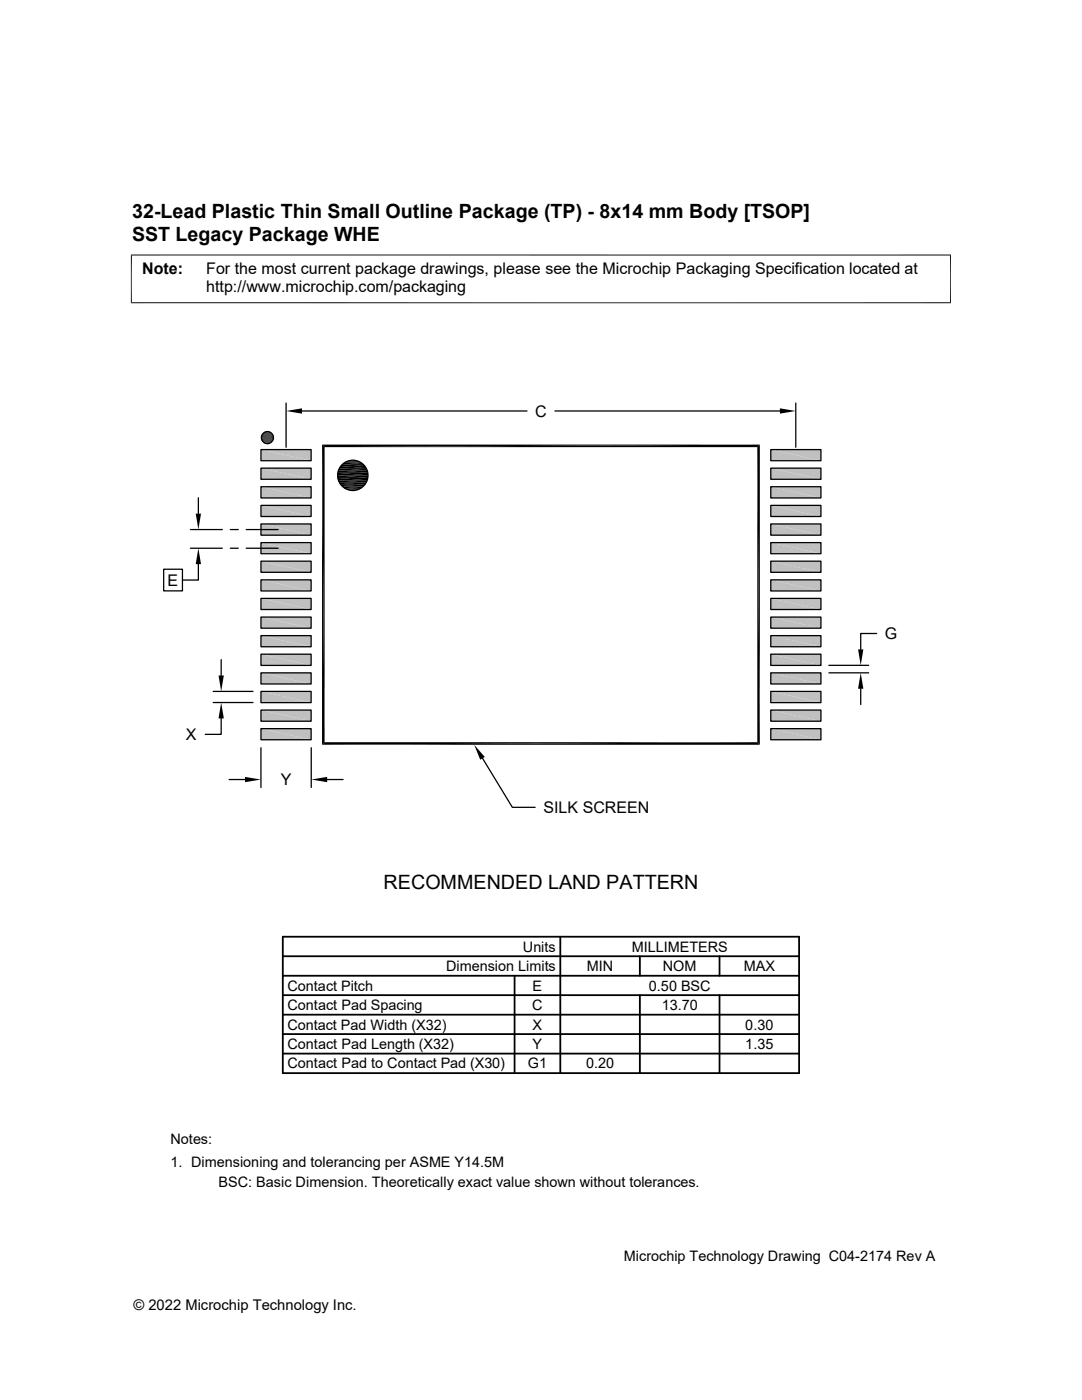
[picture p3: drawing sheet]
<svg xmlns="http://www.w3.org/2000/svg" width="216mm" height="279mm" viewBox="0 0 216 279" stroke-linecap="round" stroke-linejoin="round" font-family="sans-serif">
<g fill="#c0c0c0">
<path d="M153.8 89.7l10 2.2h-10z"/>
<path d="M153.8 89.7h10v2.2z"/>
<path d="M52.1 89.7l10 2.2h-10z"/>
<path d="M52.1 89.7h10v2.2z"/>
<path d="M153.8 93.4l10 2.3h-10z"/>
<path d="M153.8 93.4h10v2.3z"/>
<path d="M52.1 93.4l10 2.3h-10z"/>
<path d="M52.1 93.4h10v2.3z"/>
<path d="M153.8 97.1l10 2.3h-10z"/>
<path d="M153.8 97.1h10v2.3z"/>
<path d="M52.1 97.1l10 2.3h-10z"/>
<path d="M52.1 97.1h10v2.3z"/>
<path d="M153.8 100.9l10 2.2h-10z"/>
<path d="M153.8 100.9h10v2.2z"/>
<path d="M52.1 100.9l10 2.2h-10z"/>
<path d="M52.1 100.9h10v2.2z"/>
<path d="M153.8 104.6l10 2.2h-10z"/>
<path d="M153.8 104.6h10v2.2z"/>
<path d="M52.1 104.6l10 2.2h-10z"/>
<path d="M52.1 104.6h10v2.2z"/>
<path d="M153.8 108.3l10 2.2h-10z"/>
<path d="M153.8 108.3h10v2.2z"/>
<path d="M52.1 108.3l10 2.2h-10z"/>
<path d="M52.1 108.3h10v2.2z"/>
<path d="M153.8 112l10 2.2h-10z"/>
<path d="M153.8 112h10v2.2z"/>
<path d="M52.1 112l10 2.2h-10z"/>
<path d="M52.1 112h10v2.2z"/>
<path d="M153.8 115.7l10 2.2h-10z"/>
<path d="M153.8 115.7h10v2.2z"/>
<path d="M52.1 115.7l10 2.2h-10z"/>
<path d="M52.1 115.7h10v2.2z"/>
<path d="M153.8 119.4l10 2.2h-10z"/>
<path d="M153.8 119.4h10v2.2z"/>
<path d="M52.1 119.4l10 2.2h-10z"/>
<path d="M52.1 119.4h10v2.2z"/>
<path d="M153.8 123.1l10 2.3h-10z"/>
<path d="M153.8 123.1h10v2.3z"/>
<path d="M52.1 123.1l10 2.3h-10z"/>
<path d="M52.1 123.1h10v2.3z"/>
<path d="M153.8 126.9l10 2.2h-10z"/>
<path d="M153.8 126.9h10v2.2z"/>
<path d="M52.1 126.9l10 2.2h-10z"/>
<path d="M52.1 126.9h10v2.2z"/>
<path d="M153.8 130.6l10 2.2h-10z"/>
<path d="M153.8 130.6h10v2.2z"/>
<path d="M52.1 130.6l10 2.2h-10z"/>
<path d="M52.1 130.6h10v2.2z"/>
<path d="M153.8 134.3l10 2.2h-10z"/>
<path d="M153.8 134.3h10v2.2z"/>
<path d="M52.1 134.3l10 2.2h-10z"/>
<path d="M52.1 134.3h10v2.2z"/>
<path d="M153.8 138l10 2.2h-10z"/>
<path d="M153.8 138h10v2.2z"/>
<path d="M52.1 138l10 2.2h-10z"/>
<path d="M52.1 138h10v2.2z"/>
<path d="M153.8 141.7l10 2.2h-10z"/>
<path d="M153.8 141.7h10v2.2z"/>
<path d="M52.1 141.7l10 2.2h-10z"/>
<path d="M52.1 141.7h10v2.2z"/>
<path d="M153.8 145.4l10 2.2h-10z"/>
<path d="M153.8 145.4h10v2.2z"/>
<path d="M52.1 145.4l10 2.2h-10z"/>
<path d="M52.1 145.4h10v2.2z"/>
</g>
<g fill="none" stroke="#000" stroke-width=".25">
<path d="M39.6 99.3v3.2M52.1 97.1h10v2.3h-10zM52.1 93.4h10v2.3h-10zM52.1 89.7h10v2.2h-10zM57.1 80.4v8.9M60.3 82h44.9M68.7 92.2h3.4M110.7 82h44.9M153.8 97.1h10v2.3h-10zM153.8 93.4h10v2.3h-10zM153.8 89.7h10v2.2h-10zM158.8 80.4v8.9"/>
<path d="M32.7 113.6h3.7v4.3h-3.7zM38 105.7h6.4M38 109.4h6.4M39.6 112.6v3.2h-3.2M46 105.7h1.5M46 109.4h1.5M49.1 105.7h6.4M49.1 109.4h6.4M52.1 119.4h10v2.2h-10zM52.1 115.7h10v2.2h-10zM52.1 112h10v2.2h-10zM52.1 108.3h10v2.2h-10z"/>
<path d="M52.1 104.6h10v2.2h-10zM52.1 100.9h10v2.2h-10zM153.8 119.4h10v2.2h-10zM153.8 115.7h10v2.2h-10zM153.8 112h10v2.2h-10zM153.8 108.3h10v2.2h-10zM153.8 104.6h10v2.2h-10zM153.8 100.9h10v2.2h-10zM42.5 138h8M44.1 131.6v3.2M52.1 138h10v2.2h-10zM52.1 134.3h10v2.2h-10z"/>
<path d="M52.1 130.6h10v2.2h-10zM52.1 126.9h10v2.2h-10zM52.1 123.1h10v2.3h-10zM153.8 138h10v2.2h-10zM153.8 134.3h10v2.2h-10zM153.8 130.6h10v2.2h-10zM153.8 126.9h10v2.2h-10zM153.8 123.1h10v2.3h-10zM165.4 134.3h7.9M165.4 132.8h7.9M171.7 137.5v3.1M174.9 126.4h-3.2v3.2"/>
<path d="M42.5 140.2h8M44.1 143.4v3.2h-3.1M45.7 155.6h3.2M52.1 145.4h10v2.2h-10zM52.1 141.7h10v2.2h-10zM52.1 149.2v8M62.1 149.2v8M65.3 155.6h3.2M96.3 151.3l5.9 9.8h4.6M153.8 145.4h10v2.2h-10zM153.8 141.7h10v2.2h-10z"/>
<circle cx="53.4" cy="87.3" r="1.21"/>
<circle cx="70.4" cy="94.9" r="3"/>
</g>
<g fill="none" stroke="#000" stroke-width=".36">
<path d="M68 96.9h4.8M56.4 190.8h103M56.4 186.9h103v27.3h-103zM56.4 194.7h103M56.4 198.6h103M102.7 194.7v19.5M111.8 186.9v27.3M127.7 190.8v3.9M127.7 198.6v15.6M143.6 190.8v3.9M143.6 198.6v15.6M56.4 202.5h103"/>
<path d="M56.4 206.4h103M56.4 210.3h103"/>
</g>
<g fill="none" stroke="#000" stroke-width=".2">
<path d="M26.1 50.9h163.7M26.2 50.8v9.7M189.7 50.8v9.7M26.1 60.4h163.7M52.1 87.2h2.5M52.1 87.3h2.5M52.1 87.4h2.5M52.1 87.5h2.5M52.2 87.1h2.3M52.2 87.6h2.3M52.2 87.7h2.3M52.2 86.9h2.3"/>
<path d="M52.2 86.8h2.3M52.2 87.9h2.3M52.3 88h2.1M52.3 86.7h2.1M52.3 86.6h2.1M52.3 88.1h2.1M69.2 92h2.4M69.2 97.7h2.4"/>
</g>
<g fill="#000">
<path d="M52.3 88l2 .1zM52.4 86.6l2 .1zM52.4 88.1l1.8 .1zM52.4 88.1h1.9zM52.5 86.5l1.8 .1h-1.9zM52.5 86.5l1.8 .1zM52.5 88.2l1.6 .1zM52.5 88.2h1.7zM52.6 86.4l1.6 .1h-1.7zM52.6 86.4l1.6 .1zM52.6 88.3h1.5zM52.6 86.4h1.5z"/>
<path d="M52.7 86.4h1.4zM52.7 88.3l1.3 .1zM52.7 88.3h1.4zM52.7 86.3l1.4 .1zM52.7 88.4l1.2 .1zM52.7 88.4h1.3zM52.7 86.3h1.3zM52.9 86.2l1.1 .1zM52.9 88.5h.8zM52.9 88.5h1zM52.9 86.2h1zM53 86.2h.9z"/>
<path d="M53 88.5h.6zM53 88.5h.7zM53 86.2h.7zM53.1 86.2h.6zM53.1 88.5l.4 .1zM53.1 88.5h.5zM53.1 86.2h.5zM53.2 86.1l.4 .1zM53.2 88.6h.3zM53.2 86.1h.3zM57.1 82l3.2-.5v1.1zM64.3 88.7l.5 59.4-.5 .5z"/>
<path d="M64.3 88.7l.5 .5v58.9zM67.4 94.9l6 .5h-6zM67.4 94.9h6v.5zM67.4 94.4l6 .5h-6zM67.4 94.4h6v.5zM67.4 95.4l5.9 .5h-5.8zM67.4 95.4h6l-.1 .5zM67.5 93.9l5.9 .5h-6zM67.5 93.9h5.8l.1 .5zM67.5 95.9l5.6 .4h-5.4zM67.5 95.9h5.8l-.2 .4zM69.2 97.7l1.9 .1h-1.5z"/>
<path d="M69.6 91.9h1.5l.5 .2zM69.6 97.8l1.1 .1zM69.6 97.8h1.5zM69.6 91.9h1.5zM70.1 91.8l1 .1zM64.8 89.2l86.8-.5-.5 .5zM64.3 88.7h87.3l-86.8 .5zM155.6 81.5l3.2 .5-3.2 .6zM39.1 102.5h1l-.5 3.2zM39.6 109.4l.5 3.2h-1zM43.6 134.8h1.1l-.6 3.2zM171.7 134.3l.6 3.2h-1.1z"/>
<path d="M171.2 129.6h1.1l-.6 3.2zM44.1 140.2l.6 3.2h-1.1zM48.9 155l3.2 .6-3.2 .5zM64.3 148.6l86.8-.5 .5 .5zM64.3 148.6l.5-.5h86.3zM62.1 155.6l3.2-.6v1.1zM94.6 148.6l2.1 2.5-.9 .5zM151.1 89.2l.5 59.4-.5-.5zM151.6 88.7v59.9l-.5-59.4z"/>
</g>
<path d="M68.3 92.5h4.2" fill="none" stroke="#000" stroke-width=".3"/>
<path d="M68 92.8h4.8" fill="none" stroke="#000" stroke-width=".38"/>
<path d="M67.7 93.2h5.4M67.7 96.5h5.4" fill="none" stroke="#000" stroke-width=".42"/>
<path d="M67.5 93.7h5.8" fill="none" stroke="#000" stroke-width=".44"/>
<path d="M68.3 97.3h4.2" fill="none" stroke="#000" stroke-width=".32"/>
<path d="M68.7 97.5h3.4" fill="none" stroke="#000" stroke-width=".23"/>
<g font-size="3.9">
<text x="26.4" y="43.5">32-Lead Plastic Thin Small Outline Package (TP) - 8x14 mm Body [TSOP]</text>
<text x="26.4" y="48.1">SST Legacy Package WHE</text>
<text x="76.5" y="177.5">RECOMMENDED LAND PATTERN</text>
</g>
<g font-size="3.2">
<text x="28.4" y="54.7">Note:</text>
<text x="41.1" y="58.3">http://www.microchip.com/packaging</text>
<text x="41.1" y="54.7">For the most current package drawings, please see the Microchip Packaging Specification located at</text>
<text x="106.8" y="83.1">C</text>
<text x="33.4" y="116.9">E</text>
<text x="176.5" y="127.6">G</text>
<text x="37.1" y="147.7">X</text>
<text x="56" y="156.7">Y</text>
<text x="108.4" y="162.2">SILK SCREEN</text>
</g>
<g font-size="2.9">
<text x="104.3" y="189.9">Units</text>
<text x="126" y="189.9">MILLIMETERS</text>
<text x="57.3" y="197.7">Contact Pitch</text>
<text x="89" y="193.8">Dimension Limits</text>
<text x="106.3" y="197.7">E</text>
<text x="117.1" y="193.8">MIN</text>
<text x="129.5" y="197.7">0.50 BSC</text>
<text x="132.3" y="193.8">NOM</text>
<text x="148.4" y="193.8">MAX</text>
<text x="57.3" y="201.6">Contact Pad Spacing</text>
<text x="106.2" y="201.6">C</text>
<text x="132" y="201.6">13.70</text>
<text x="57.3" y="209.4">Contact Pad Length (X32)</text>
<text x="57.3" y="205.5">Contact Pad Width (X32)</text>
<text x="106.3" y="209.4">Y</text>
<text x="106.3" y="205.5">X</text>
<text x="148.7" y="209.4">1.35</text>
<text x="148.7" y="205.5">0.30</text>
<text x="57.3" y="213.2">Contact Pad to Contact Pad (X30)</text>
<text x="105.3" y="213.2">G1</text>
<text x="116.9" y="213.2">0.20</text>
<text x="34" y="228.3">Notes:</text>
<text x="34" y="232.9">1. Dimensioning and tolerancing per ASME Y14.5M</text>
<text x="43.6" y="237">BSC: Basic Dimension. Theoretically exact value shown without tolerances.</text>
<text x="124.5" y="251.7">Microchip Technology Drawing C04-2174 Rev A</text>
<text x="26.6" y="261.3">© 2022 Microchip Technology Inc.</text>
</g>
</svg>
